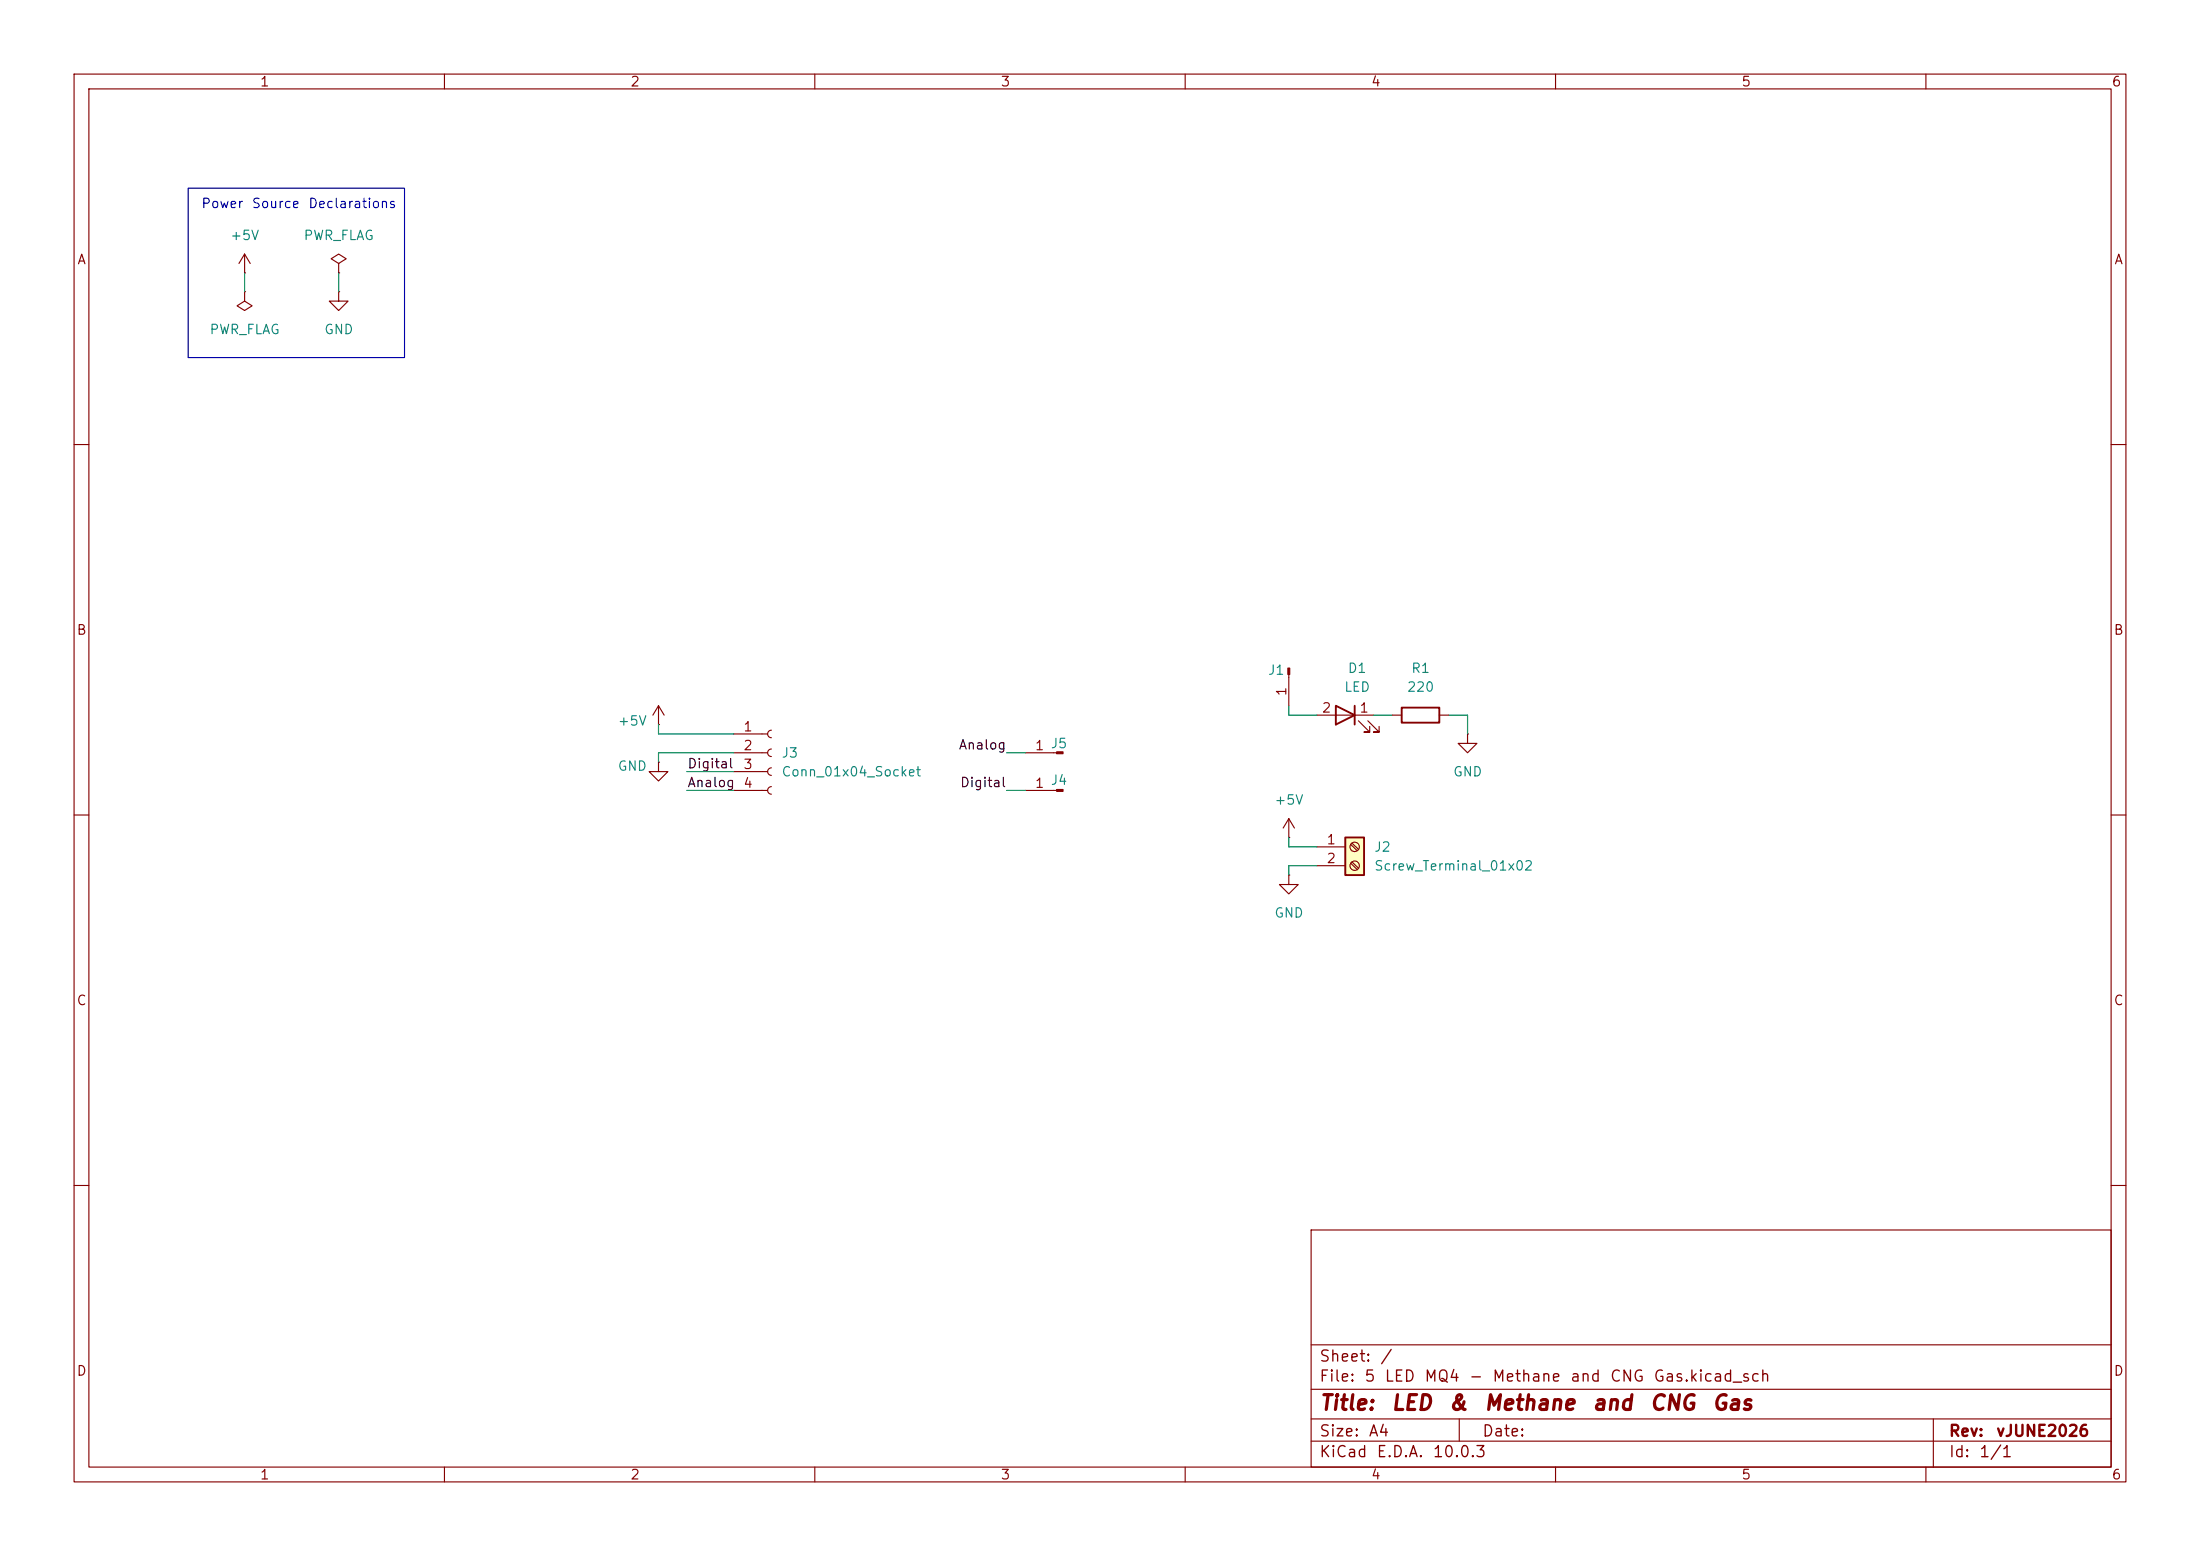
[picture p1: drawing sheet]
<svg xmlns="http://www.w3.org/2000/svg" width="297mm" height="210mm" viewBox="0 0 297 210" stroke-linecap="round" stroke-linejoin="round" font-family="sans-serif">
<g fill="none" stroke="#840000" stroke-width=".15">
<path d="M10 10h277v190h-277zM12 12h273v186h-273zM60 10v2M110 10v2M160 10v2M210 10v2M260 10v2M33 36.8h.1M33 39.4v1.2l1 .7-1 .6-1-.6 1-.7M33 39.4h.1M33 34.3l-.7 1.3M33 34.3l.8 1.3"/>
<path d="M33 34.3v2.5M45.7 35.6l1-.7-1-.6-1 .6 1 .7v1.2M45.7 36.8h.1M10 60h2M285 60h2M88.9 97.8h.1M88.9 95.3l-.8 1.2M88.9 95.3l.8 1.2M88.9 95.3v2.5M99.1 99.1h4.5M104.1 98.6a.51 .51 0 0 0-.5 .5 .51 .51 0 0 0 .5 .5M188 96.5h1.2"/>
<path d="M194.3 96.5h1.3M198.1 99.1v1.2h1.3l-1.3 1.3-1.3-1.3h1.3M198.1 99.1h.1M10 110h2M88.9 102.9v1.2h1.3l-1.3 1.3-1.3-1.3h1.3M88.9 102.9h.1M99.1 101.6h4.5M99.1 104.1h4.5M99.1 106.7h4.5M104.1 101.1a.51 .51 0 0 0-.5 .5 .51 .51 0 0 0 .5 .5M104.1 103.6a.51 .51 0 0 0-.5 .5 .51 .51 0 0 0 .5 .5M104.1 106.2a.51 .51 0 0 0-.5 .5 .51 .51 0 0 0 .5 .5"/>
<path d="M138.4 101.6h4.2M174 118.1v1.3h1.3l-1.3 1.3-1.3-1.3h1.3M174 118.1h.1M285 110h2M10 160h2M177 166h108v32h-108zM285 160h2M60 198v2M110 198v2M160 198v2M177 194.5h108M177 191.5h108"/>
<path d="M177 187.5h108M177 181.5h108M197 191.5v3M210 198v2M260 198v2M261 191.5v6.5"/>
</g>
<path d="M142.6 101.5h.9v.2h-.9z" fill="#840000" stroke="#840000" stroke-width=".15"/>
<path d="M189.2 95.5h5.1v2h-5.1z" fill="none" stroke="#840000" stroke-width=".25"/>
<path d="M181.6 113h2.5v5.1h-2.5z" fill="#ffffc2"/>
<path d="M180.3 95.3l2.6 1.2-2.6 1.3zM182.9 95.3v2.5M181.6 113h2.5v5.1h-2.5z" fill="none" stroke="#840000" stroke-width=".25"/>
<g fill="none" stroke="#840000" stroke-width=".15">
<path d="M45.7 39.4v1.2h1.3l-1.3 1.3-1.3-1.3h1.3M45.7 39.4h.1M174 91v4.3M177.8 96.5h7.6M183.4 97.3l1.5 1.5h-.8h.8v-.8M184.7 97.3l1.5 1.5h-.8h.8v-.8M138.4 106.7h4.2M174 113h.1M174 110.5l-.8 1.3M174 110.5l.8 1.3M174 110.5v2.5M177.8 114.3h3.8"/>
<path d="M177.8 116.8h3.8M182.3 114l.9 .8M182.3 116.5l.9 .8M182.5 113.8l.9 .8M182.5 116.3l.9 .9"/>
<circle cx="182.9" cy="116.8" r=".63"/>
<circle cx="182.9" cy="114.3" r=".63"/>
</g>
<g fill="#840000" stroke="#840000" stroke-width=".15">
<path d="M142.6 106.6h.9v.2h-.9z"/>
<path d="M173.9 90.2h.2v.8h-.2z"/>
</g>
<g fill="none" stroke="#008400" stroke-width=".15">
<path d="M33 36.8v2.6M45.7 36.8v2.6M88.9 97.8v1.3h10.2M174 95.3v1.2h3.8M185.4 96.5h2.6M195.6 96.5h2.5v2.6M92.7 106.7h6.4M92.7 104.1h6.4M99.1 101.6h-10.2v1.3M135.9 101.6h2.5M135.9 106.7h2.5M174 113v1.3h3.8"/>
<path d="M177.8 116.8h-3.8v1.3"/>
</g>
<path d="M25.4 25.4h29.2v22.9h-29.2z" fill="none" stroke="#0000c2" stroke-width=".15"/>
<g font-size="2" fill="#840000">
<text x="178" y="190.8">Title:</text>
<text x="187.7" y="190.8">LED</text>
<text x="195.4" y="190.8">&amp;</text>
<text x="200.2" y="190.8">Methane</text>
<text x="214.8" y="190.8">and</text>
<text x="222.6" y="190.8">CNG</text>
<text x="231" y="190.8">Gas</text>
</g>
<g font-size="1.5" fill="#840000">
<text x="178" y="184.2">Sheet:</text>
<text x="186.2" y="184.2">/</text>
<text x="178" y="186.9">File:</text>
<text x="184.1" y="186.9">5</text>
<text x="186.8" y="186.9">LED</text>
<text x="192.2" y="186.9">MQ4</text>
<text x="198.2" y="186.9">-</text>
<text x="201.4" y="186.9">Methane</text>
<text x="211.9" y="186.9">and</text>
<text x="217.2" y="186.9">CNG</text>
<text x="223.1" y="186.9">Gas.kicad_sch</text>
<text x="178" y="197.1">KiCad</text>
<text x="178" y="194.3">Size:</text>
<text x="184.7" y="194.3">A4</text>
<text x="185.7" y="197.1">E.D.A.</text>
<text x="193.3" y="197.1">10.0.3</text>
<text x="200" y="194.3">Date:</text>
<text x="263" y="194.3">Rev:</text>
<text x="263" y="197.1">Id:</text>
<text x="267.1" y="197.1">1/1</text>
<text x="269.4" y="194.3">vJUNE2026</text>
</g>
<g font-size="1.3" fill="#840000">
<text x="35" y="12">1</text>
<text x="85" y="12">2</text>
<text x="135" y="12">3</text>
<text x="185" y="12">4</text>
<text x="235" y="12">5</text>
<text x="285" y="12">6</text>
<text x="10.3" y="36">A</text>
<text x="285.3" y="36">A</text>
<text x="10.3" y="86">B</text>
<text x="285.3" y="86">B</text>
<text x="174" y="94.1" transform="rotate(-90 174 94.1)">1</text>
<text x="100.3" y="99">1</text>
<text x="100.3" y="101.6">2</text>
<text x="139.6" y="101.6">1 J5</text>
<text x="178.4" y="96.5">2</text>
<text x="183.4" y="96.5">1</text>
<text x="100.3" y="104.1">3</text>
<text x="100.3" y="106.7">4</text>
<text x="139.6" y="106.7">1</text>
<text x="179" y="114.3">1</text>
<text x="179" y="116.8">2</text>
<text x="10.3" y="136">C</text>
<text x="285.3" y="136">C</text>
<text x="10.3" y="186">D</text>
<text x="285.3" y="186">D</text>
<text x="35" y="200">1</text>
<text x="85" y="200">2</text>
<text x="135" y="200">3</text>
<text x="185" y="200">4</text>
<text x="235" y="200">5</text>
<text x="285" y="200">6</text>
</g>
<g font-size="1.3" fill="#0000c2">
<text x="27.1" y="28.4">Power</text>
<text x="33.9" y="28.4">Source</text>
<text x="41.5" y="28.4">Declarations</text>
</g>
<g font-size="1.3" fill="#008484">
<text x="31" y="32.7">+5V</text>
<text x="40.9" y="32.7">PWR_FLAG</text>
<text x="28.2" y="45.4">PWR_FLAG</text>
<text x="43.7" y="45.4">GND</text>
<text x="171.1" y="91.4">J1</text>
<text x="181.4" y="93.7">LED</text>
<text x="181.9" y="91.1">D1</text>
<text x="189.9" y="93.7">220</text>
<text x="190.4" y="91.1">R1</text>
<text x="83.3" y="98.3">+5V</text>
<text x="83.3" y="104.3">GND</text>
<text x="105.4" y="102.6">J3</text>
<text x="105.4" y="105.1">Conn_01x04_Socket</text>
<text x="141.8" y="106.3">J4</text>
<text x="196.1" y="105.1">GND</text>
<text x="172" y="108.9">+5V</text>
<text x="185.4" y="115.3">J2</text>
<text x="185.4" y="117.8">Screw_Terminal_01x02</text>
<text x="172" y="124.2">GND</text>
</g>
<g font-size="1.3">
<text x="129.3" y="101.5">Analog</text>
<text x="92.7" y="106.6">Analog</text>
<text x="92.7" y="104">Digital</text>
<text x="129.5" y="106.6">Digital</text>
</g>
</svg>
